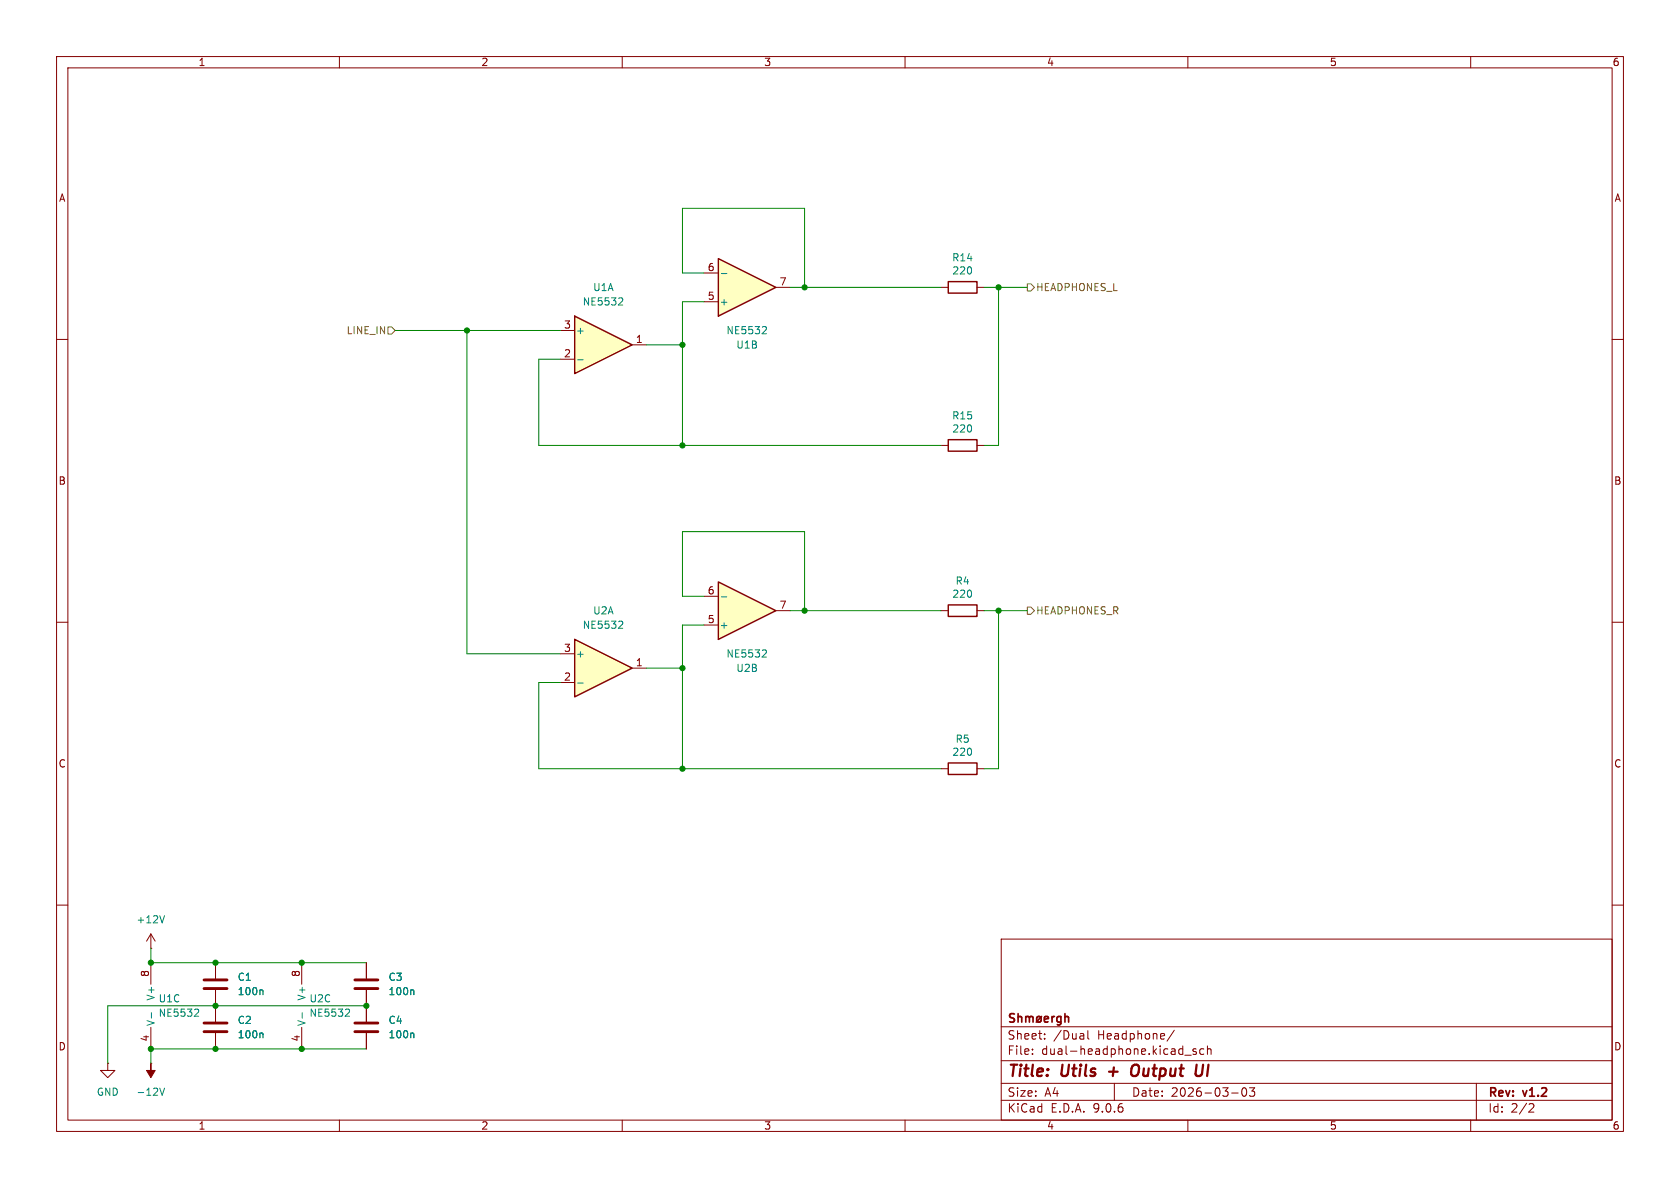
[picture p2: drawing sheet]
(kicad_sch
 (version 20250114)
 (generator "eeschema")
 (generator_version "9.0")
 (paper "A4")
 (title_block
  (title "Utils + Output UI")
  (date "2026-03-03")
  (rev "v1.2")
  (company "Shmøergh"))
 (lib_symbols
  (symbol "Amplifier_Operational:NE5532"
   (pin_names
    (offset 0.127)) (exclude_from_sim no) (in_bom yes) (on_board yes)
   (property "Reference" "U" (at 0 5.08 0) (effects (font (size 1.27 1.27)) (justify left)))
   (property "Value" "NE5532" (at 0 -5.08 0) (effects (font (size 1.27 1.27)) (justify left)))
   (property "Footprint" "" (at 0 0 0) (effects (font (size 1.27 1.27)) (hide yes)))
   (property "Datasheet" "http://www.ti.com/lit/ds/symlink/ne5532.pdf" (at 0 0 0) (effects (font (size 1.27 1.27)) (hide yes)))
   (property "Description" "Dual Low-Noise Operational Amplifiers, DIP-8/SOIC-8" (at 0 0 0) (effects (font (size 1.27 1.27)) (hide yes)))
   (property "ki_locked" "" (at 0 0 0) (effects (font (size 1.27 1.27))))
   (symbol "NE5532_1_1"
    (polyline (pts (xy -5.08 5.08) (xy 5.08 0) (xy -5.08 -5.08) (xy -5.08 5.08)) (stroke (width 0.254) (type default)) (fill (type background)))
    (pin input line (at -7.62 2.54 0) (length 2.54) (name "+" (effects (font (size 1.27 1.27)))) (number "3" (effects (font (size 1.27 1.27)))))
    (pin input line (at -7.62 -2.54 0) (length 2.54) (name "-" (effects (font (size 1.27 1.27)))) (number "2" (effects (font (size 1.27 1.27)))))
    (pin output line (at 7.62 0 180) (length 2.54) (name "~" (effects (font (size 1.27 1.27)))) (number "1" (effects (font (size 1.27 1.27))))))
   (symbol "NE5532_2_1"
    (polyline (pts (xy -5.08 5.08) (xy 5.08 0) (xy -5.08 -5.08) (xy -5.08 5.08)) (stroke (width 0.254) (type default)) (fill (type background)))
    (pin input line (at -7.62 2.54 0) (length 2.54) (name "+" (effects (font (size 1.27 1.27)))) (number "5" (effects (font (size 1.27 1.27)))))
    (pin input line (at -7.62 -2.54 0) (length 2.54) (name "-" (effects (font (size 1.27 1.27)))) (number "6" (effects (font (size 1.27 1.27)))))
    (pin output line (at 7.62 0 180) (length 2.54) (name "~" (effects (font (size 1.27 1.27)))) (number "7" (effects (font (size 1.27 1.27))))))
   (symbol "NE5532_3_1"
    (pin power_in line (at -2.54 7.62 270) (length 3.81) (name "V+" (effects (font (size 1.27 1.27)))) (number "8" (effects (font (size 1.27 1.27)))))
    (pin power_in line (at -2.54 -7.62 90) (length 3.81) (name "V-" (effects (font (size 1.27 1.27)))) (number "4" (effects (font (size 1.27 1.27))))))
   (embedded_fonts no))
  (symbol "Device:C"
   (pin_numbers (hide yes))
   (pin_names
    (offset 0.254)) (exclude_from_sim no) (in_bom yes) (on_board yes)
   (property "Reference" "C" (at 0.635 2.54 0) (effects (font (size 1.27 1.27)) (justify left)))
   (property "Value" "C" (at 0.635 -2.54 0) (effects (font (size 1.27 1.27)) (justify left)))
   (property "Footprint" "" (at 0.9652 -3.81 0) (effects (font (size 1.27 1.27)) (hide yes)))
   (property "Datasheet" "~" (at 0 0 0) (effects (font (size 1.27 1.27)) (hide yes)))
   (property "Description" "Unpolarized capacitor" (at 0 0 0) (effects (font (size 1.27 1.27)) (hide yes)))
   (symbol "C_0_1"
    (polyline (pts (xy -2.032 0.762) (xy 2.032 0.762)) (stroke (width 0.508) (type default)) (fill (type none)))
    (polyline (pts (xy -2.032 -0.762) (xy 2.032 -0.762)) (stroke (width 0.508) (type default)) (fill (type none))))
   (symbol "C_1_1"
    (pin passive line (at 0 3.81 270) (length 2.794) (name "~" (effects (font (size 1.27 1.27)))) (number "1" (effects (font (size 1.27 1.27)))))
    (pin passive line (at 0 -3.81 90) (length 2.794) (name "~" (effects (font (size 1.27 1.27)))) (number "2" (effects (font (size 1.27 1.27))))))
   (embedded_fonts no))
  (symbol "Device:R"
   (pin_numbers (hide yes))
   (pin_names
    (offset 0)) (exclude_from_sim no) (in_bom yes) (on_board yes)
   (property "Reference" "R" (at 2.032 0 90) (effects (font (size 1.27 1.27))))
   (property "Value" "R" (at 0 0 90) (effects (font (size 1.27 1.27))))
   (property "Footprint" "" (at -1.778 0 90) (effects (font (size 1.27 1.27)) (hide yes)))
   (property "Datasheet" "~" (at 0 0 0) (effects (font (size 1.27 1.27)) (hide yes)))
   (property "Description" "Resistor" (at 0 0 0) (effects (font (size 1.27 1.27)) (hide yes)))
   (symbol "R_0_1"
    (rectangle (start -1.016 -2.54) (end 1.016 2.54) (stroke (width 0.254) (type default)) (fill (type none))))
   (symbol "R_1_1"
    (pin passive line (at 0 3.81 270) (length 1.27) (name "~" (effects (font (size 1.27 1.27)))) (number "1" (effects (font (size 1.27 1.27)))))
    (pin passive line (at 0 -3.81 90) (length 1.27) (name "~" (effects (font (size 1.27 1.27)))) (number "2" (effects (font (size 1.27 1.27))))))
   (embedded_fonts no))
  (symbol "power:+12V"
   (power)
   (pin_numbers (hide yes))
   (pin_names
    (offset 0) (hide yes)) (exclude_from_sim no) (in_bom yes) (on_board yes)
   (property "Reference" "#PWR" (at 0 -3.81 0) (effects (font (size 1.27 1.27)) (hide yes)))
   (property "Value" "+12V" (at 0 3.556 0) (effects (font (size 1.27 1.27))))
   (property "Footprint" "" (at 0 0 0) (effects (font (size 1.27 1.27)) (hide yes)))
   (property "Datasheet" "" (at 0 0 0) (effects (font (size 1.27 1.27)) (hide yes)))
   (property "Description" "Power symbol creates a global label with name \"+12V\"" (at 0 0 0) (effects (font (size 1.27 1.27)) (hide yes)))
   (symbol "+12V_0_1"
    (polyline (pts (xy -0.762 1.27) (xy 0 2.54)) (stroke (width 0) (type default)) (fill (type none)))
    (polyline (pts (xy 0 2.54) (xy 0.762 1.27)) (stroke (width 0) (type default)) (fill (type none)))
    (polyline (pts (xy 0 0) (xy 0 2.54)) (stroke (width 0) (type default)) (fill (type none))))
   (symbol "+12V_1_1"
    (pin power_in line (at 0 0 90) (length 0) (name "~" (effects (font (size 1.27 1.27)))) (number "1" (effects (font (size 1.27 1.27))))))
   (embedded_fonts no))
  (symbol "power:-12V"
   (power)
   (pin_numbers (hide yes))
   (pin_names
    (offset 0) (hide yes)) (exclude_from_sim no) (in_bom yes) (on_board yes)
   (property "Reference" "#PWR" (at 0 -3.81 0) (effects (font (size 1.27 1.27)) (hide yes)))
   (property "Value" "-12V" (at 0 3.556 0) (effects (font (size 1.27 1.27))))
   (property "Footprint" "" (at 0 0 0) (effects (font (size 1.27 1.27)) (hide yes)))
   (property "Datasheet" "" (at 0 0 0) (effects (font (size 1.27 1.27)) (hide yes)))
   (property "Description" "Power symbol creates a global label with name \"-12V\"" (at 0 0 0) (effects (font (size 1.27 1.27)) (hide yes)))
   (symbol "-12V_0_0"
    (pin power_in line (at 0 0 90) (length 0) (name "~" (effects (font (size 1.27 1.27)))) (number "1" (effects (font (size 1.27 1.27))))))
   (symbol "-12V_0_1"
    (polyline (pts (xy 0 0) (xy 0 1.27) (xy 0.762 1.27) (xy 0 2.54) (xy -0.762 1.27) (xy 0 1.27)) (stroke (width 0) (type default)) (fill (type outline))))
   (embedded_fonts no))
  (symbol "power:GND"
   (power)
   (pin_numbers (hide yes))
   (pin_names
    (offset 0) (hide yes)) (exclude_from_sim no) (in_bom yes) (on_board yes)
   (property "Reference" "#PWR" (at 0 -6.35 0) (effects (font (size 1.27 1.27)) (hide yes)))
   (property "Value" "GND" (at 0 -3.81 0) (effects (font (size 1.27 1.27))))
   (property "Footprint" "" (at 0 0 0) (effects (font (size 1.27 1.27)) (hide yes)))
   (property "Datasheet" "" (at 0 0 0) (effects (font (size 1.27 1.27)) (hide yes)))
   (property "Description" "Power symbol creates a global label with name \"GND\" , ground" (at 0 0 0) (effects (font (size 1.27 1.27)) (hide yes)))
   (symbol "GND_0_1"
    (polyline (pts (xy 0 0) (xy 0 -1.27) (xy 1.27 -1.27) (xy 0 -2.54) (xy -1.27 -1.27) (xy 0 -1.27)) (stroke (width 0) (type default)) (fill (type none))))
   (symbol "GND_1_1"
    (pin power_in line (at 0 0 270) (length 0) (name "~" (effects (font (size 1.27 1.27)))) (number "1" (effects (font (size 1.27 1.27))))))
   (embedded_fonts no)))
 (junction
  (at 26.67 170.18)
  (diameter 0)
  (color 0 0 0 0))
 (junction
  (at 142.24 107.95)
  (diameter 0)
  (color 0 0 0 0))
 (junction
  (at 53.34 185.42)
  (diameter 0)
  (color 0 0 0 0))
 (junction
  (at 142.24 50.8)
  (diameter 0)
  (color 0 0 0 0))
 (junction
  (at 120.65 60.96)
  (diameter 0)
  (color 0 0 0 0))
 (junction
  (at 64.77 177.8)
  (diameter 0)
  (color 0 0 0 0))
 (junction
  (at 82.55 58.42)
  (diameter 0)
  (color 0 0 0 0))
 (junction
  (at 120.65 118.11)
  (diameter 0)
  (color 0 0 0 0))
 (junction
  (at 53.34 170.18)
  (diameter 0)
  (color 0 0 0 0))
 (junction
  (at 176.53 107.95)
  (diameter 0)
  (color 0 0 0 0))
 (junction
  (at 176.53 50.8)
  (diameter 0)
  (color 0 0 0 0))
 (junction
  (at 38.1 177.8)
  (diameter 0)
  (color 0 0 0 0))
 (junction
  (at 120.65 78.74)
  (diameter 0)
  (color 0 0 0 0))
 (junction
  (at 38.1 185.42)
  (diameter 0)
  (color 0 0 0 0))
 (junction
  (at 38.1 170.18)
  (diameter 0)
  (color 0 0 0 0))
 (junction
  (at 120.65 135.89)
  (diameter 0)
  (color 0 0 0 0))
 (junction
  (at 26.67 185.42)
  (diameter 0)
  (color 0 0 0 0))
 (wire
  (pts (xy 26.67 185.42) (xy 38.1 185.42))
  (stroke (width 0) (type default)))
 (wire
  (pts (xy 124.46 53.34) (xy 120.65 53.34))
  (stroke (width 0) (type default)))
 (wire
  (pts (xy 82.55 58.42) (xy 82.55 115.57))
  (stroke (width 0) (type default)))
 (wire
  (pts (xy 99.06 63.5) (xy 95.25 63.5))
  (stroke (width 0) (type default)))
 (wire
  (pts (xy 142.24 107.95) (xy 139.7 107.95))
  (stroke (width 0) (type default)))
 (wire
  (pts (xy 120.65 135.89) (xy 120.65 118.11))
  (stroke (width 0) (type default)))
 (wire
  (pts (xy 95.25 120.65) (xy 95.25 135.89))
  (stroke (width 0) (type default)))
 (wire
  (pts (xy 38.1 177.8) (xy 64.77 177.8))
  (stroke (width 0) (type default)))
 (wire
  (pts (xy 173.99 135.89) (xy 176.53 135.89))
  (stroke (width 0) (type default)))
 (wire
  (pts (xy 19.05 177.8) (xy 19.05 187.96))
  (stroke (width 0) (type default)))
 (wire
  (pts (xy 82.55 58.42) (xy 99.06 58.42))
  (stroke (width 0) (type default)))
 (wire
  (pts (xy 142.24 50.8) (xy 166.37 50.8))
  (stroke (width 0) (type default)))
 (wire
  (pts (xy 95.25 135.89) (xy 120.65 135.89))
  (stroke (width 0) (type default)))
 (wire
  (pts (xy 120.65 110.49) (xy 120.65 118.11))
  (stroke (width 0) (type default)))
 (wire
  (pts (xy 120.65 48.26) (xy 120.65 36.83))
  (stroke (width 0) (type default)))
 (wire
  (pts (xy 99.06 120.65) (xy 95.25 120.65))
  (stroke (width 0) (type default)))
 (wire
  (pts (xy 142.24 50.8) (xy 139.7 50.8))
  (stroke (width 0) (type default)))
 (wire
  (pts (xy 120.65 36.83) (xy 142.24 36.83))
  (stroke (width 0) (type default)))
 (wire
  (pts (xy 176.53 50.8) (xy 176.53 78.74))
  (stroke (width 0) (type default)))
 (wire
  (pts (xy 120.65 53.34) (xy 120.65 60.96))
  (stroke (width 0) (type default)))
 (wire
  (pts (xy 120.65 118.11) (xy 114.3 118.11))
  (stroke (width 0) (type default)))
 (wire
  (pts (xy 176.53 50.8) (xy 181.61 50.8))
  (stroke (width 0) (type default)))
 (wire
  (pts (xy 95.25 78.74) (xy 120.65 78.74))
  (stroke (width 0) (type default)))
 (wire
  (pts (xy 124.46 48.26) (xy 120.65 48.26))
  (stroke (width 0) (type default)))
 (wire
  (pts (xy 142.24 93.98) (xy 142.24 107.95))
  (stroke (width 0) (type default)))
 (wire
  (pts (xy 124.46 110.49) (xy 120.65 110.49))
  (stroke (width 0) (type default)))
 (wire
  (pts (xy 53.34 185.42) (xy 64.77 185.42))
  (stroke (width 0) (type default)))
 (wire
  (pts (xy 142.24 107.95) (xy 166.37 107.95))
  (stroke (width 0) (type default)))
 (wire
  (pts (xy 120.65 60.96) (xy 114.3 60.96))
  (stroke (width 0) (type default)))
 (wire
  (pts (xy 120.65 105.41) (xy 120.65 93.98))
  (stroke (width 0) (type default)))
 (wire
  (pts (xy 53.34 170.18) (xy 64.77 170.18))
  (stroke (width 0) (type default)))
 (wire
  (pts (xy 173.99 50.8) (xy 176.53 50.8))
  (stroke (width 0) (type default)))
 (wire
  (pts (xy 82.55 115.57) (xy 99.06 115.57))
  (stroke (width 0) (type default)))
 (wire
  (pts (xy 120.65 135.89) (xy 166.37 135.89))
  (stroke (width 0) (type default)))
 (wire
  (pts (xy 95.25 63.5) (xy 95.25 78.74))
  (stroke (width 0) (type default)))
 (wire
  (pts (xy 26.67 170.18) (xy 38.1 170.18))
  (stroke (width 0) (type default)))
 (wire
  (pts (xy 120.65 78.74) (xy 166.37 78.74))
  (stroke (width 0) (type default)))
 (wire
  (pts (xy 120.65 78.74) (xy 120.65 60.96))
  (stroke (width 0) (type default)))
 (wire
  (pts (xy 176.53 107.95) (xy 176.53 135.89))
  (stroke (width 0) (type default)))
 (wire
  (pts (xy 26.67 167.64) (xy 26.67 170.18))
  (stroke (width 0) (type default)))
 (wire
  (pts (xy 38.1 170.18) (xy 53.34 170.18))
  (stroke (width 0) (type default)))
 (wire
  (pts (xy 38.1 177.8) (xy 19.05 177.8))
  (stroke (width 0) (type default)))
 (wire
  (pts (xy 38.1 185.42) (xy 53.34 185.42))
  (stroke (width 0) (type default)))
 (wire
  (pts (xy 142.24 36.83) (xy 142.24 50.8))
  (stroke (width 0) (type default)))
 (wire
  (pts (xy 124.46 105.41) (xy 120.65 105.41))
  (stroke (width 0) (type default)))
 (wire
  (pts (xy 176.53 107.95) (xy 181.61 107.95))
  (stroke (width 0) (type default)))
 (wire
  (pts (xy 173.99 107.95) (xy 176.53 107.95))
  (stroke (width 0) (type default)))
 (wire
  (pts (xy 173.99 78.74) (xy 176.53 78.74))
  (stroke (width 0) (type default)))
 (wire
  (pts (xy 69.85 58.42) (xy 82.55 58.42))
  (stroke (width 0) (type default)))
 (wire
  (pts (xy 120.65 93.98) (xy 142.24 93.98))
  (stroke (width 0) (type default)))
 (wire
  (pts (xy 26.67 187.96) (xy 26.67 185.42))
  (stroke (width 0) (type default)))
 (hierarchical_label "LINE_IN"
  (shape input)
  (at 69.85 58.42 180)
  (effects (font (size 1.27 1.27)) (justify right)))
 (hierarchical_label "HEADPHONES_L"
  (shape output)
  (at 181.61 50.8 0)
  (effects (font (size 1.27 1.27)) (justify left)))
 (hierarchical_label "HEADPHONES_R"
  (shape output)
  (at 181.61 107.95 0)
  (effects (font (size 1.27 1.27)) (justify left)))
 (symbol
  (lib_id "Device:R")
  (at 170.18 107.95 270)
  (unit 1)
  (exclude_from_sim no)
  (in_bom yes)
  (on_board yes)
  (dnp no)
  (property "Reference" "R4" (at 170.18 102.6922 90) (effects (font (size 1.27 1.27))))
  (property "Value" "220" (at 170.18 105.0036 90) (effects (font (size 1.27 1.27))))
  (property "Footprint" "Resistor_SMD:R_1206_3216Metric_Pad1.30x1.75mm_HandSolder" (at 170.18 106.172 90) (effects (font (size 1.27 1.27)) (hide yes)))
  (property "Datasheet" "~" (at 170.18 107.95 0) (effects (font (size 1.27 1.27)) (hide yes)))
  (property "Description" "" (at 170.18 107.95 0) (effects (font (size 1.27 1.27)) (hide yes)))
  (property "LCSC" "" (at 170.18 107.95 90) (effects (font (size 1.27 1.27)) (hide yes)))
  (property "Mouser" "" (at 170.18 107.95 0) (effects (font (size 1.27 1.27)) (hide yes)))
  (property "Part No." "652-CR1206JW-221ELF " (at 170.18 107.95 0) (effects (font (size 1.27 1.27)) (hide yes)))
  (property "Part URL" "https://mou.sr/4s5FaAl" (at 170.18 107.95 0) (effects (font (size 1.27 1.27)) (hide yes)))
  (property "Vendor" "Mouser" (at 170.18 107.95 0) (effects (font (size 1.27 1.27)) (hide yes)))
  (property "Field4" "" (at 170.18 107.95 0) (effects (font (size 1.27 1.27)) (hide yes)))
  (property "CHECKED" "YES" (at 170.18 107.95 90) (effects (font (size 1.27 1.27)) (hide yes)))
  (pin "1")
  (pin "2"))
 (symbol
  (lib_id "Device:C")
  (at 38.1 173.99 0)
  (unit 1)
  (exclude_from_sim no)
  (in_bom yes)
  (on_board yes)
  (dnp no)
  (fields_autoplaced yes)
  (property "Reference" "C1" (at 41.91 172.7199 0) (effects (font (size 1.27 1.27)) (justify left)))
  (property "Value" "100n" (at 41.91 175.2599 0) (effects (font (size 1.27 1.27)) (justify left)))
  (property "Footprint" "Capacitor_SMD:C_1206_3216Metric_Pad1.33x1.80mm_HandSolder" (at 39.0652 177.8 0) (effects (font (size 1.27 1.27)) (hide yes)))
  (property "Datasheet" "~" (at 38.1 173.99 0) (effects (font (size 1.27 1.27)) (hide yes)))
  (property "Description" "Unpolarized capacitor" (at 38.1 173.99 0) (effects (font (size 1.27 1.27)) (hide yes)))
  (property "Part No." "80-C1206C104J5RAC " (at 38.1 173.99 0) (effects (font (size 1.27 1.27)) (hide yes)))
  (property "Part URL" "https://mou.sr/4rMiUej" (at 38.1 173.99 0) (effects (font (size 1.27 1.27)) (hide yes)))
  (property "Vendor" "Mouser" (at 38.1 173.99 0) (effects (font (size 1.27 1.27)) (hide yes)))
  (property "LCSC" "" (at 38.1 173.99 0) (effects (font (size 1.27 1.27)) (hide yes)))
  (pin "2")
  (pin "1"))
 (symbol
  (lib_id "power:-12V")
  (at 26.67 187.96 180)
  (unit 1)
  (exclude_from_sim no)
  (in_bom yes)
  (on_board yes)
  (dnp no)
  (fields_autoplaced yes)
  (property "Reference" "#PWR018" (at 26.67 184.15 0) (effects (font (size 1.27 1.27)) (hide yes)))
  (property "Value" "-12V" (at 26.67 193.04 0) (effects (font (size 1.27 1.27))))
  (property "Footprint" "" (at 26.67 187.96 0) (effects (font (size 1.27 1.27)) (hide yes)))
  (property "Datasheet" "" (at 26.67 187.96 0) (effects (font (size 1.27 1.27)) (hide yes)))
  (property "Description" "Power symbol creates a global label with name \"-12V\"" (at 26.67 187.96 0) (effects (font (size 1.27 1.27)) (hide yes)))
  (pin "1"))
 (symbol
  (lib_id "power:GND")
  (at 19.05 187.96 0)
  (unit 1)
  (exclude_from_sim no)
  (in_bom yes)
  (on_board yes)
  (dnp no)
  (fields_autoplaced yes)
  (property "Reference" "#PWR023" (at 19.05 194.31 0) (effects (font (size 1.27 1.27)) (hide yes)))
  (property "Value" "GND" (at 19.05 193.04 0) (effects (font (size 1.27 1.27))))
  (property "Footprint" "" (at 19.05 187.96 0) (effects (font (size 1.27 1.27)) (hide yes)))
  (property "Datasheet" "" (at 19.05 187.96 0) (effects (font (size 1.27 1.27)) (hide yes)))
  (property "Description" "Power symbol creates a global label with name \"GND\" , ground" (at 19.05 187.96 0) (effects (font (size 1.27 1.27)) (hide yes)))
  (pin "1"))
 (symbol
  (lib_id "power:+12V")
  (at 26.67 167.64 0)
  (unit 1)
  (exclude_from_sim no)
  (in_bom yes)
  (on_board yes)
  (dnp no)
  (fields_autoplaced yes)
  (property "Reference" "#PWR021" (at 26.67 171.45 0) (effects (font (size 1.27 1.27)) (hide yes)))
  (property "Value" "+12V" (at 26.67 162.56 0) (effects (font (size 1.27 1.27))))
  (property "Footprint" "" (at 26.67 167.64 0) (effects (font (size 1.27 1.27)) (hide yes)))
  (property "Datasheet" "" (at 26.67 167.64 0) (effects (font (size 1.27 1.27)) (hide yes)))
  (property "Description" "Power symbol creates a global label with name \"+12V\"" (at 26.67 167.64 0) (effects (font (size 1.27 1.27)) (hide yes)))
  (pin "1"))
 (symbol
  (lib_id "Device:C")
  (at 64.77 173.99 0)
  (unit 1)
  (exclude_from_sim no)
  (in_bom yes)
  (on_board yes)
  (dnp no)
  (fields_autoplaced yes)
  (property "Reference" "C3" (at 68.58 172.7199 0) (effects (font (size 1.27 1.27)) (justify left)))
  (property "Value" "100n" (at 68.58 175.2599 0) (effects (font (size 1.27 1.27)) (justify left)))
  (property "Footprint" "Capacitor_SMD:C_1206_3216Metric_Pad1.33x1.80mm_HandSolder" (at 65.7352 177.8 0) (effects (font (size 1.27 1.27)) (hide yes)))
  (property "Datasheet" "~" (at 64.77 173.99 0) (effects (font (size 1.27 1.27)) (hide yes)))
  (property "Description" "Unpolarized capacitor" (at 64.77 173.99 0) (effects (font (size 1.27 1.27)) (hide yes)))
  (property "Part No." "80-C1206C104J5RAC " (at 64.77 173.99 0) (effects (font (size 1.27 1.27)) (hide yes)))
  (property "Part URL" "https://mou.sr/4rMiUej" (at 64.77 173.99 0) (effects (font (size 1.27 1.27)) (hide yes)))
  (property "Vendor" "Mouser" (at 64.77 173.99 0) (effects (font (size 1.27 1.27)) (hide yes)))
  (property "LCSC" "" (at 64.77 173.99 0) (effects (font (size 1.27 1.27)) (hide yes)))
  (pin "2")
  (pin "1"))
 (symbol
  (lib_id "Amplifier_Operational:NE5532")
  (at 55.88 177.8 0)
  (unit 3)
  (exclude_from_sim no)
  (in_bom yes)
  (on_board yes)
  (dnp no)
  (fields_autoplaced yes)
  (property "Reference" "U2" (at 54.61 176.5299 0) (effects (font (size 1.27 1.27)) (justify left)))
  (property "Value" "NE5532" (at 54.61 179.0699 0) (effects (font (size 1.27 1.27)) (justify left)))
  (property "Footprint" "Package_SO:SOIC-8_3.9x4.9mm_P1.27mm" (at 55.88 177.8 0) (effects (font (size 1.27 1.27)) (hide yes)))
  (property "Datasheet" "http://www.ti.com/lit/ds/symlink/ne5532.pdf" (at 55.88 177.8 0) (effects (font (size 1.27 1.27)) (hide yes)))
  (property "Description" "Dual Low-Noise Operational Amplifiers, DIP-8/SOIC-8" (at 55.88 177.8 0) (effects (font (size 1.27 1.27)) (hide yes)))
  (property "Part No." "595-NE5532DR " (at 55.88 177.8 0) (effects (font (size 1.27 1.27)) (hide yes)))
  (property "Part URL" "https://mou.sr/4r7z40S" (at 55.88 177.8 0) (effects (font (size 1.27 1.27)) (hide yes)))
  (property "Vendor" "Mouser" (at 55.88 177.8 0) (effects (font (size 1.27 1.27)) (hide yes)))
  (property "LCSC" "" (at 55.88 177.8 0) (effects (font (size 1.27 1.27)) (hide yes)))
  (pin "5")
  (pin "6")
  (pin "1")
  (pin "4")
  (pin "8")
  (pin "7")
  (pin "3")
  (pin "2"))
 (symbol
  (lib_id "Amplifier_Operational:NE5532")
  (at 132.08 50.8 0)
  (mirror x)
  (unit 2)
  (exclude_from_sim no)
  (in_bom yes)
  (on_board yes)
  (dnp no)
  (property "Reference" "U1" (at 132.08 60.96 0) (effects (font (size 1.27 1.27))))
  (property "Value" "NE5532" (at 132.08 58.42 0) (effects (font (size 1.27 1.27))))
  (property "Footprint" "Package_SO:SOIC-8_3.9x4.9mm_P1.27mm" (at 132.08 50.8 0) (effects (font (size 1.27 1.27)) (hide yes)))
  (property "Datasheet" "http://www.ti.com/lit/ds/symlink/ne5532.pdf" (at 132.08 50.8 0) (effects (font (size 1.27 1.27)) (hide yes)))
  (property "Description" "Dual Low-Noise Operational Amplifiers, DIP-8/SOIC-8" (at 132.08 50.8 0) (effects (font (size 1.27 1.27)) (hide yes)))
  (property "Part No." "595-NE5532DR " (at 132.08 50.8 0) (effects (font (size 1.27 1.27)) (hide yes)))
  (property "Part URL" "https://mou.sr/4r7z40S" (at 132.08 50.8 0) (effects (font (size 1.27 1.27)) (hide yes)))
  (property "Vendor" "Mouser" (at 132.08 50.8 0) (effects (font (size 1.27 1.27)) (hide yes)))
  (property "LCSC" "" (at 132.08 50.8 0) (effects (font (size 1.27 1.27)) (hide yes)))
  (pin "5")
  (pin "6")
  (pin "1")
  (pin "4")
  (pin "8")
  (pin "7")
  (pin "3")
  (pin "2"))
 (symbol
  (lib_id "Amplifier_Operational:NE5532")
  (at 106.68 118.11 0)
  (unit 1)
  (exclude_from_sim no)
  (in_bom yes)
  (on_board yes)
  (dnp no)
  (fields_autoplaced yes)
  (property "Reference" "U2" (at 106.68 107.95 0) (effects (font (size 1.27 1.27))))
  (property "Value" "NE5532" (at 106.68 110.49 0) (effects (font (size 1.27 1.27))))
  (property "Footprint" "Package_SO:SOIC-8_3.9x4.9mm_P1.27mm" (at 106.68 118.11 0) (effects (font (size 1.27 1.27)) (hide yes)))
  (property "Datasheet" "http://www.ti.com/lit/ds/symlink/ne5532.pdf" (at 106.68 118.11 0) (effects (font (size 1.27 1.27)) (hide yes)))
  (property "Description" "Dual Low-Noise Operational Amplifiers, DIP-8/SOIC-8" (at 106.68 118.11 0) (effects (font (size 1.27 1.27)) (hide yes)))
  (property "Part No." "595-NE5532DR " (at 106.68 118.11 0) (effects (font (size 1.27 1.27)) (hide yes)))
  (property "Part URL" "https://mou.sr/4r7z40S" (at 106.68 118.11 0) (effects (font (size 1.27 1.27)) (hide yes)))
  (property "Vendor" "Mouser" (at 106.68 118.11 0) (effects (font (size 1.27 1.27)) (hide yes)))
  (property "LCSC" "" (at 106.68 118.11 0) (effects (font (size 1.27 1.27)) (hide yes)))
  (pin "5")
  (pin "6")
  (pin "1")
  (pin "4")
  (pin "8")
  (pin "7")
  (pin "3")
  (pin "2"))
 (symbol
  (lib_id "Amplifier_Operational:NE5532")
  (at 29.21 177.8 0)
  (unit 3)
  (exclude_from_sim no)
  (in_bom yes)
  (on_board yes)
  (dnp no)
  (fields_autoplaced yes)
  (property "Reference" "U1" (at 27.94 176.5299 0) (effects (font (size 1.27 1.27)) (justify left)))
  (property "Value" "NE5532" (at 27.94 179.0699 0) (effects (font (size 1.27 1.27)) (justify left)))
  (property "Footprint" "Package_SO:SOIC-8_3.9x4.9mm_P1.27mm" (at 29.21 177.8 0) (effects (font (size 1.27 1.27)) (hide yes)))
  (property "Datasheet" "http://www.ti.com/lit/ds/symlink/ne5532.pdf" (at 29.21 177.8 0) (effects (font (size 1.27 1.27)) (hide yes)))
  (property "Description" "Dual Low-Noise Operational Amplifiers, DIP-8/SOIC-8" (at 29.21 177.8 0) (effects (font (size 1.27 1.27)) (hide yes)))
  (property "Part No." "595-NE5532DR " (at 29.21 177.8 0) (effects (font (size 1.27 1.27)) (hide yes)))
  (property "Part URL" "https://mou.sr/4r7z40S" (at 29.21 177.8 0) (effects (font (size 1.27 1.27)) (hide yes)))
  (property "Vendor" "Mouser" (at 29.21 177.8 0) (effects (font (size 1.27 1.27)) (hide yes)))
  (property "LCSC" "" (at 29.21 177.8 0) (effects (font (size 1.27 1.27)) (hide yes)))
  (pin "5")
  (pin "6")
  (pin "1")
  (pin "4")
  (pin "8")
  (pin "7")
  (pin "3")
  (pin "2"))
 (symbol
  (lib_id "Device:R")
  (at 170.18 50.8 270)
  (unit 1)
  (exclude_from_sim no)
  (in_bom yes)
  (on_board yes)
  (dnp no)
  (property "Reference" "R14" (at 170.18 45.5422 90) (effects (font (size 1.27 1.27))))
  (property "Value" "220" (at 170.18 47.8536 90) (effects (font (size 1.27 1.27))))
  (property "Footprint" "Resistor_SMD:R_1206_3216Metric_Pad1.30x1.75mm_HandSolder" (at 170.18 49.022 90) (effects (font (size 1.27 1.27)) (hide yes)))
  (property "Datasheet" "~" (at 170.18 50.8 0) (effects (font (size 1.27 1.27)) (hide yes)))
  (property "Description" "" (at 170.18 50.8 0) (effects (font (size 1.27 1.27)) (hide yes)))
  (property "LCSC" "" (at 170.18 50.8 90) (effects (font (size 1.27 1.27)) (hide yes)))
  (property "Mouser" "" (at 170.18 50.8 0) (effects (font (size 1.27 1.27)) (hide yes)))
  (property "Part No." "652-CR1206JW-221ELF " (at 170.18 50.8 0) (effects (font (size 1.27 1.27)) (hide yes)))
  (property "Part URL" "https://mou.sr/4s5FaAl" (at 170.18 50.8 0) (effects (font (size 1.27 1.27)) (hide yes)))
  (property "Vendor" "Mouser" (at 170.18 50.8 0) (effects (font (size 1.27 1.27)) (hide yes)))
  (property "Field4" "" (at 170.18 50.8 0) (effects (font (size 1.27 1.27)) (hide yes)))
  (property "CHECKED" "YES" (at 170.18 50.8 90) (effects (font (size 1.27 1.27)) (hide yes)))
  (pin "1")
  (pin "2"))
 (symbol
  (lib_id "Device:C")
  (at 64.77 181.61 0)
  (unit 1)
  (exclude_from_sim no)
  (in_bom yes)
  (on_board yes)
  (dnp no)
  (fields_autoplaced yes)
  (property "Reference" "C4" (at 68.58 180.3399 0) (effects (font (size 1.27 1.27)) (justify left)))
  (property "Value" "100n" (at 68.58 182.8799 0) (effects (font (size 1.27 1.27)) (justify left)))
  (property "Footprint" "Capacitor_SMD:C_1206_3216Metric_Pad1.33x1.80mm_HandSolder" (at 65.7352 185.42 0) (effects (font (size 1.27 1.27)) (hide yes)))
  (property "Datasheet" "~" (at 64.77 181.61 0) (effects (font (size 1.27 1.27)) (hide yes)))
  (property "Description" "Unpolarized capacitor" (at 64.77 181.61 0) (effects (font (size 1.27 1.27)) (hide yes)))
  (property "Part No." "80-C1206C104J5RAC " (at 64.77 181.61 0) (effects (font (size 1.27 1.27)) (hide yes)))
  (property "Part URL" "https://mou.sr/4rMiUej" (at 64.77 181.61 0) (effects (font (size 1.27 1.27)) (hide yes)))
  (property "Vendor" "Mouser" (at 64.77 181.61 0) (effects (font (size 1.27 1.27)) (hide yes)))
  (property "LCSC" "" (at 64.77 181.61 0) (effects (font (size 1.27 1.27)) (hide yes)))
  (pin "2")
  (pin "1"))
 (symbol
  (lib_id "Amplifier_Operational:NE5532")
  (at 106.68 60.96 0)
  (unit 1)
  (exclude_from_sim no)
  (in_bom yes)
  (on_board yes)
  (dnp no)
  (fields_autoplaced yes)
  (property "Reference" "U1" (at 106.68 50.8 0) (effects (font (size 1.27 1.27))))
  (property "Value" "NE5532" (at 106.68 53.34 0) (effects (font (size 1.27 1.27))))
  (property "Footprint" "Package_SO:SOIC-8_3.9x4.9mm_P1.27mm" (at 106.68 60.96 0) (effects (font (size 1.27 1.27)) (hide yes)))
  (property "Datasheet" "http://www.ti.com/lit/ds/symlink/ne5532.pdf" (at 106.68 60.96 0) (effects (font (size 1.27 1.27)) (hide yes)))
  (property "Description" "Dual Low-Noise Operational Amplifiers, DIP-8/SOIC-8" (at 106.68 60.96 0) (effects (font (size 1.27 1.27)) (hide yes)))
  (property "Part No." "595-NE5532DR " (at 106.68 60.96 0) (effects (font (size 1.27 1.27)) (hide yes)))
  (property "Part URL" "https://mou.sr/4r7z40S" (at 106.68 60.96 0) (effects (font (size 1.27 1.27)) (hide yes)))
  (property "Vendor" "Mouser" (at 106.68 60.96 0) (effects (font (size 1.27 1.27)) (hide yes)))
  (property "LCSC" "" (at 106.68 60.96 0) (effects (font (size 1.27 1.27)) (hide yes)))
  (pin "5")
  (pin "6")
  (pin "1")
  (pin "4")
  (pin "8")
  (pin "7")
  (pin "3")
  (pin "2"))
 (symbol
  (lib_id "Device:R")
  (at 170.18 135.89 270)
  (unit 1)
  (exclude_from_sim no)
  (in_bom yes)
  (on_board yes)
  (dnp no)
  (property "Reference" "R5" (at 170.18 130.6322 90) (effects (font (size 1.27 1.27))))
  (property "Value" "220" (at 170.18 132.9436 90) (effects (font (size 1.27 1.27))))
  (property "Footprint" "Resistor_SMD:R_1206_3216Metric_Pad1.30x1.75mm_HandSolder" (at 170.18 134.112 90) (effects (font (size 1.27 1.27)) (hide yes)))
  (property "Datasheet" "~" (at 170.18 135.89 0) (effects (font (size 1.27 1.27)) (hide yes)))
  (property "Description" "" (at 170.18 135.89 0) (effects (font (size 1.27 1.27)) (hide yes)))
  (property "LCSC" "" (at 170.18 135.89 90) (effects (font (size 1.27 1.27)) (hide yes)))
  (property "Mouser" "" (at 170.18 135.89 0) (effects (font (size 1.27 1.27)) (hide yes)))
  (property "Part No." "652-CR1206JW-221ELF " (at 170.18 135.89 0) (effects (font (size 1.27 1.27)) (hide yes)))
  (property "Part URL" "https://mou.sr/4s5FaAl" (at 170.18 135.89 0) (effects (font (size 1.27 1.27)) (hide yes)))
  (property "Vendor" "Mouser" (at 170.18 135.89 0) (effects (font (size 1.27 1.27)) (hide yes)))
  (property "Field4" "" (at 170.18 135.89 0) (effects (font (size 1.27 1.27)) (hide yes)))
  (property "CHECKED" "YES" (at 170.18 135.89 90) (effects (font (size 1.27 1.27)) (hide yes)))
  (pin "1")
  (pin "2"))
 (symbol
  (lib_id "Device:R")
  (at 170.18 78.74 270)
  (unit 1)
  (exclude_from_sim no)
  (in_bom yes)
  (on_board yes)
  (dnp no)
  (property "Reference" "R15" (at 170.18 73.4822 90) (effects (font (size 1.27 1.27))))
  (property "Value" "220" (at 170.18 75.7936 90) (effects (font (size 1.27 1.27))))
  (property "Footprint" "Resistor_SMD:R_1206_3216Metric_Pad1.30x1.75mm_HandSolder" (at 170.18 76.962 90) (effects (font (size 1.27 1.27)) (hide yes)))
  (property "Datasheet" "~" (at 170.18 78.74 0) (effects (font (size 1.27 1.27)) (hide yes)))
  (property "Description" "" (at 170.18 78.74 0) (effects (font (size 1.27 1.27)) (hide yes)))
  (property "LCSC" "" (at 170.18 78.74 90) (effects (font (size 1.27 1.27)) (hide yes)))
  (property "Mouser" "" (at 170.18 78.74 0) (effects (font (size 1.27 1.27)) (hide yes)))
  (property "Part No." "652-CR1206JW-221ELF " (at 170.18 78.74 0) (effects (font (size 1.27 1.27)) (hide yes)))
  (property "Part URL" "https://mou.sr/4s5FaAl" (at 170.18 78.74 0) (effects (font (size 1.27 1.27)) (hide yes)))
  (property "Vendor" "Mouser" (at 170.18 78.74 0) (effects (font (size 1.27 1.27)) (hide yes)))
  (property "Field4" "" (at 170.18 78.74 0) (effects (font (size 1.27 1.27)) (hide yes)))
  (property "CHECKED" "YES" (at 170.18 78.74 90) (effects (font (size 1.27 1.27)) (hide yes)))
  (pin "1")
  (pin "2"))
 (symbol
  (lib_id "Amplifier_Operational:NE5532")
  (at 132.08 107.95 0)
  (mirror x)
  (unit 2)
  (exclude_from_sim no)
  (in_bom yes)
  (on_board yes)
  (dnp no)
  (property "Reference" "U2" (at 132.08 118.11 0) (effects (font (size 1.27 1.27))))
  (property "Value" "NE5532" (at 132.08 115.57 0) (effects (font (size 1.27 1.27))))
  (property "Footprint" "Package_SO:SOIC-8_3.9x4.9mm_P1.27mm" (at 132.08 107.95 0) (effects (font (size 1.27 1.27)) (hide yes)))
  (property "Datasheet" "http://www.ti.com/lit/ds/symlink/ne5532.pdf" (at 132.08 107.95 0) (effects (font (size 1.27 1.27)) (hide yes)))
  (property "Description" "Dual Low-Noise Operational Amplifiers, DIP-8/SOIC-8" (at 132.08 107.95 0) (effects (font (size 1.27 1.27)) (hide yes)))
  (property "Part No." "595-NE5532DR " (at 132.08 107.95 0) (effects (font (size 1.27 1.27)) (hide yes)))
  (property "Part URL" "https://mou.sr/4r7z40S" (at 132.08 107.95 0) (effects (font (size 1.27 1.27)) (hide yes)))
  (property "Vendor" "Mouser" (at 132.08 107.95 0) (effects (font (size 1.27 1.27)) (hide yes)))
  (property "LCSC" "" (at 132.08 107.95 0) (effects (font (size 1.27 1.27)) (hide yes)))
  (pin "5")
  (pin "6")
  (pin "1")
  (pin "4")
  (pin "8")
  (pin "7")
  (pin "3")
  (pin "2"))
 (symbol
  (lib_id "Device:C")
  (at 38.1 181.61 0)
  (unit 1)
  (exclude_from_sim no)
  (in_bom yes)
  (on_board yes)
  (dnp no)
  (fields_autoplaced yes)
  (property "Reference" "C2" (at 41.91 180.3399 0) (effects (font (size 1.27 1.27)) (justify left)))
  (property "Value" "100n" (at 41.91 182.8799 0) (effects (font (size 1.27 1.27)) (justify left)))
  (property "Footprint" "Capacitor_SMD:C_1206_3216Metric_Pad1.33x1.80mm_HandSolder" (at 39.0652 185.42 0) (effects (font (size 1.27 1.27)) (hide yes)))
  (property "Datasheet" "~" (at 38.1 181.61 0) (effects (font (size 1.27 1.27)) (hide yes)))
  (property "Description" "Unpolarized capacitor" (at 38.1 181.61 0) (effects (font (size 1.27 1.27)) (hide yes)))
  (property "Part No." "80-C1206C104J5RAC " (at 38.1 181.61 0) (effects (font (size 1.27 1.27)) (hide yes)))
  (property "Part URL" "https://mou.sr/4rMiUej" (at 38.1 181.61 0) (effects (font (size 1.27 1.27)) (hide yes)))
  (property "Vendor" "Mouser" (at 38.1 181.61 0) (effects (font (size 1.27 1.27)) (hide yes)))
  (property "LCSC" "" (at 38.1 181.61 0) (effects (font (size 1.27 1.27)) (hide yes)))
  (pin "2")
  (pin "1")))
